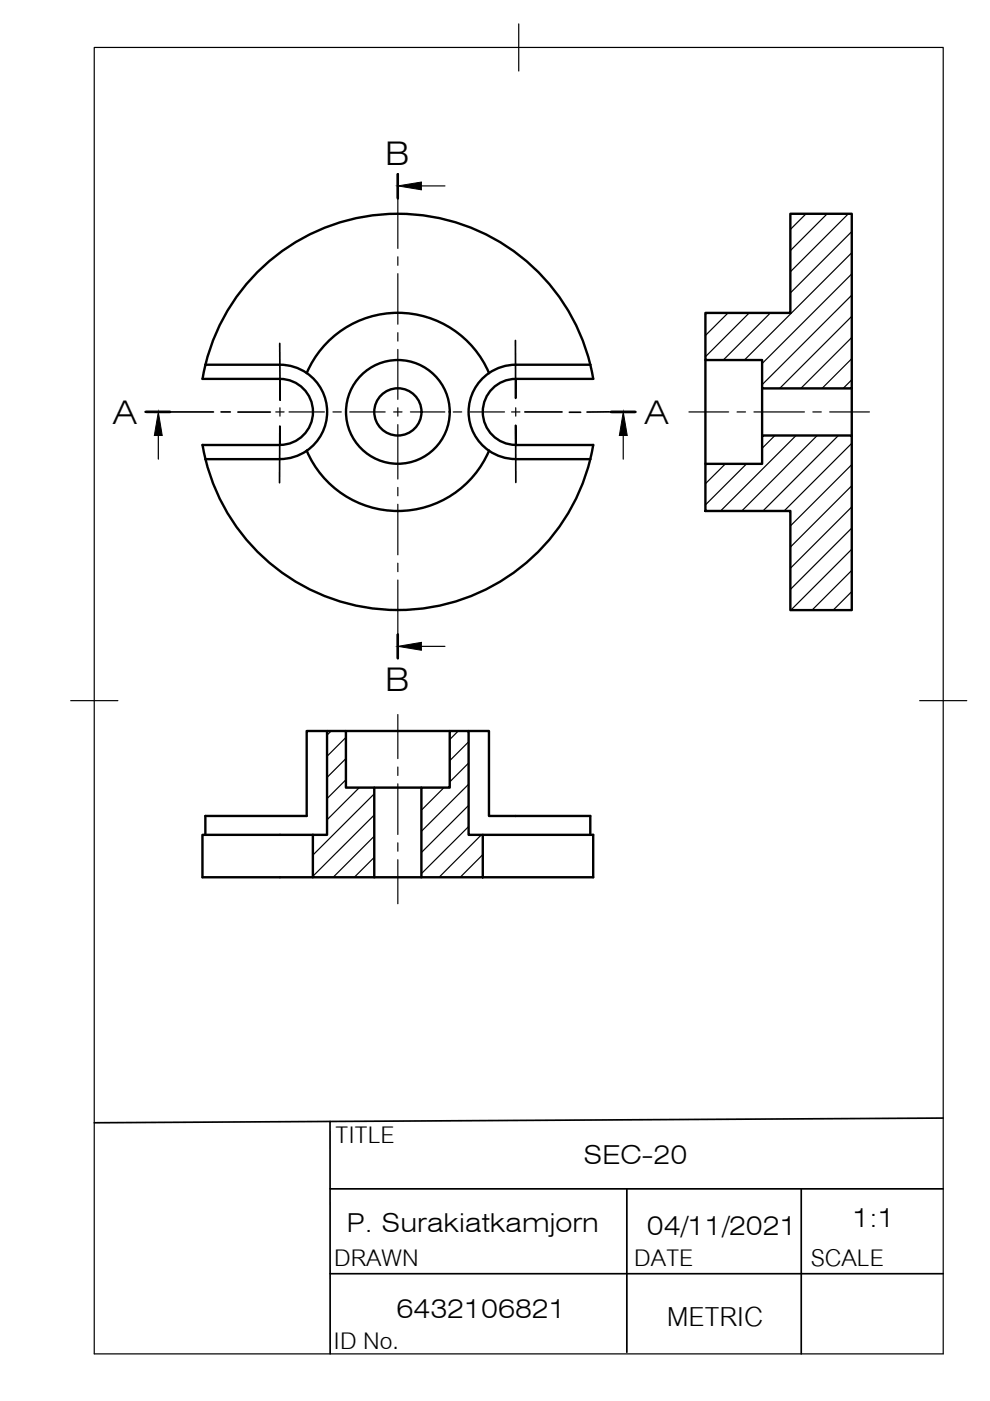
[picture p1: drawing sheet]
<svg xmlns="http://www.w3.org/2000/svg" width="210mm" height="297mm" viewBox="0 0 210 297" stroke-linecap="round" stroke-linejoin="round" font-family="sans-serif">
<!-- layer: Visible -->
<g fill="none" stroke="#000" stroke-width=".51">
<path d="M167.6 45.3h13v37h-19v-6h-12v-10h18zM43.5 77.3h15.9a10 10 0 0 1 5.6 1.8M65 79.1a21 21 0 0 1 19.4-12.8 21 21 0 0 1 19.3 12.8M65 79.1a10 10 0 0 1 0 16.5M103.7 79.1a10 10 0 0 0 0 16.5M125.2 77.3a42 42 0 0 0-42.4-32 42 42 0 0 0-39.9 35M125.2 77.3l.6 3M125.2 77.3h-15.8a10 10 0 0 0-5.7 1.8M149.6 76.3v22M42.9 80.3h16.5a7 7 0 0 1 7 7 7 7 0 0 1-7 7h-16.5a42 42 0 0 0 41.5 35 42 42 0 0 0 41.4-35h-16.5a7 7 0 0 1-6.9-7 7 7 0 0 1 7-7h16.4M43.5 97.4h15.9M65 95.6a21 21 0 0 0 19.4 12.7 21 21 0 0 0 19.3-12.7"/>
<path d="M65 95.6a10 10 0 0 1-5.6 1.7M103.7 95.6a10 10 0 0 0 5.7 1.7M109.3 97.4h15.9M149.6 98.3h12v-6h19v37.1h-13v-21.1h-18zM161.6 82.3v10M180.6 82.3v10M69.3 155h-4.3v18h-21.5v4M73.3 155h22.1M95.4 155h4v22h3v9h-13.1v-19h6.1zM99.4 155h4.3v18h21.5v4M66.3 177h3v-22h4v12h6.1v19h-13.1v-9h-23.4v9h23.4M79.4 167h9.9"/>
<path d="M102.4 177h23.4v9h-23.4M79.4 186h9.9"/>
<circle cx="84.4" cy="87.3" r="11"/>
<circle cx="84.4" cy="87.3" r="5"/>
</g>
<!-- layer: Border -->
<path d="M20 10.1h180v276.9h-180zM110 5.1v10M15 148.6h10M195 148.6h10" fill="none" stroke="#000" stroke-width=".25"/>
<!-- layer: Hatching -->
<g fill="none" stroke="#000" stroke-width=".25">
<path d="M170.9 45.3l-3.3 3.3M175.4 45.3l-7.8 7.8M179.9 45.3l-12.3 12.3M180.6 49.1l-13 13M180.6 53.6l-22.8 22.7M180.6 58.1l-19 19M149.9 66.3l-.3 .3M154.4 66.3l-4.8 4.8M158.9 66.3l-9.3 9.3M163.3 66.3l-9.9 10M180.6 62.6l-19 19M180.6 67.1l-15.3 15.2"/>
<path d="M180.6 71.6l-10.8 10.7M180.6 76.1l-6.3 6.2M153.8 98.3l-4.2 4.3M158.3 98.3l-8.7 8.7M164.3 92.3l-2.7 2.8M168.8 92.3l-16 16M173.3 92.3l-16 16M177.8 92.3l-16 16M180.6 94l-14.4 14.3M180.6 98.5l-13 13M180.6 80.5l-1.8 1.8M180.6 107.5l-13 13"/>
<path d="M180.6 103l-13 13M180.6 112l-13 13M180.6 116.5l-12.9 12.8M180.6 121l-8.4 8.3M180.6 125.4l-3.9 3.9M70.2 155l-.9 .9M73.3 156.3l-4 4M97.2 155l-1.8 1.8M99.4 157.3l-4 4M73.3 160.8l-4 4M73.3 165.3l-4 4M76.2 167l-6.9 6.8"/>
<path d="M79.4 168.3l-13.1 13M79.4 172.8l-13.1 13M79.4 177.3l-8.8 8.7M89.6 167l-.3 .3M94.1 167l-4.8 4.8M99.4 161.8l-4 4M99.4 166.3l-10.1 10M99.4 170.8l-10.1 9.9M99.4 175.2l-10.1 10M102.1 177l-9 9M79.4 181.8l-4.3 4.2M102.3 181.2l-4.7 4.8"/>
<path d="M102.3 185.7l-.2 .3"/>
</g>
<!-- layer: Annotations -->
<path d="M84.3 36.9v5M31.1 87.3h5M129.6 87.3h5M84.3 134.5v5" fill="none" stroke="#000" stroke-width=".51"/>
<path d="M89.3 39.4h5M33.6 92.3v5.1M132.1 92.3v5.1M89.3 137h5" fill="none" stroke="#000" stroke-width=".25"/>
<path d="M84.3 39.4l5-.8v1.6zM33.6 87.3l.8 5h-1.7zM132.1 87.3l.9 5h-1.7zM84.3 137l5-.8v1.7z" fill="#000" stroke="#000" stroke-width=".21"/>
<!-- layer: Center Lines -->
<g fill="none" stroke="#000" stroke-width=".25">
<path d="M84.3 42.1v10.6M84.3 54.4v1.8M84.3 58v10.7M84.3 70.5v1.8M84.3 74.1v10.6M58.5 87.3h1.7M59.4 86.5v1.7M61.3 87.3h7.5M70.6 87.3h1.8M74.1 87.3h7.6M83.5 87.3h1.7M84.3 86.5v1.7"/>
<path d="M84.3 90v11.6M87 87.3h7.3M96.1 87.3h1.8M99.7 87.3h7.3M108.5 87.3h1.7M109.3 86.5v1.7M146.1 87.3h8.4M156.3 87.3h1.8M159.9 87.3h10.7M172.3 87.3h1.8M175.9 87.3h8.4M84.3 103.3v1.8"/>
<path d="M84.3 106.9v10.7M84.3 119.4v1.8M84.3 123v11.5M84.3 151.5v9.3M84.3 162.6v1.8M84.3 166.2v10.7M84.3 178.7v1.8M84.3 182.3v9.3"/>
</g>
<!-- layer: Sketch2 -->
<path d="M109.3 72.2v12.3v-4.2M109.3 94.3v-4.1l.1 12.1" fill="none" stroke="#000" stroke-width=".36"/>
<!-- layer: Sketch4 -->
<path d="M59.3 72.8l.1 12.1v-4.6M59.4 94.3l-.1-4v12" fill="none" stroke="#000" stroke-width=".36"/>
<!-- layer: Sketch5 -->
<path d="M36.3 87.3h9M46.9 87.3h1.9M50.4 87.4h6.9M111.3 87.3h7.9M120.7 87.4h2.4M129.2 87.3l-4.7 .1M129.5 87.3h2.6" fill="none" stroke="#000" stroke-width=".36"/>
<path d="M84.3 36.9v5.2M30.8 87.3h5.3M129.5 87.3h5.2M84.3 134.5v5.1" fill="none" stroke="#000" stroke-width=".51"/>
<!-- layer: Sketch6 -->
<path d="M70 237.8v49.2M200 237.1l-180 .9M70 252.1h130M132.9 252v34.7M169.9 252v35M70 270.1h130" fill="none" stroke="#000" stroke-width=".36"/>
<text font-size="8.5" x="141.4" y="281.1">METRIC</text>
<g font-size="7.5">
<text x="71.2" y="242.3">TITLE</text>
<text x="70.8" y="268.4">DRAWN</text>
<text x="134.5" y="268.4">DATE</text>
<text x="171.9" y="268.5">SCALE</text>
<text x="70.7" y="286.1">ID No.</text>
</g>
<g font-size="6.9">
<text x="81.7" y="34.9">B</text>
<text x="23.9" y="89.8">A</text>
<text x="136.6" y="89.8">A</text>
<text x="81.7" y="146.5">B</text>
</g>
<g font-size="5.5">
<text x="123.7" y="246.9">SEC-20</text>
<text x="73.5" y="261.2">P. Surakiatkamjorn</text>
<text x="137.1" y="261.9">04/11/2021</text>
<text x="180.8" y="260.2">1:1</text>
<text x="84.1" y="279.5">6432106821</text>
</g>
</svg>
